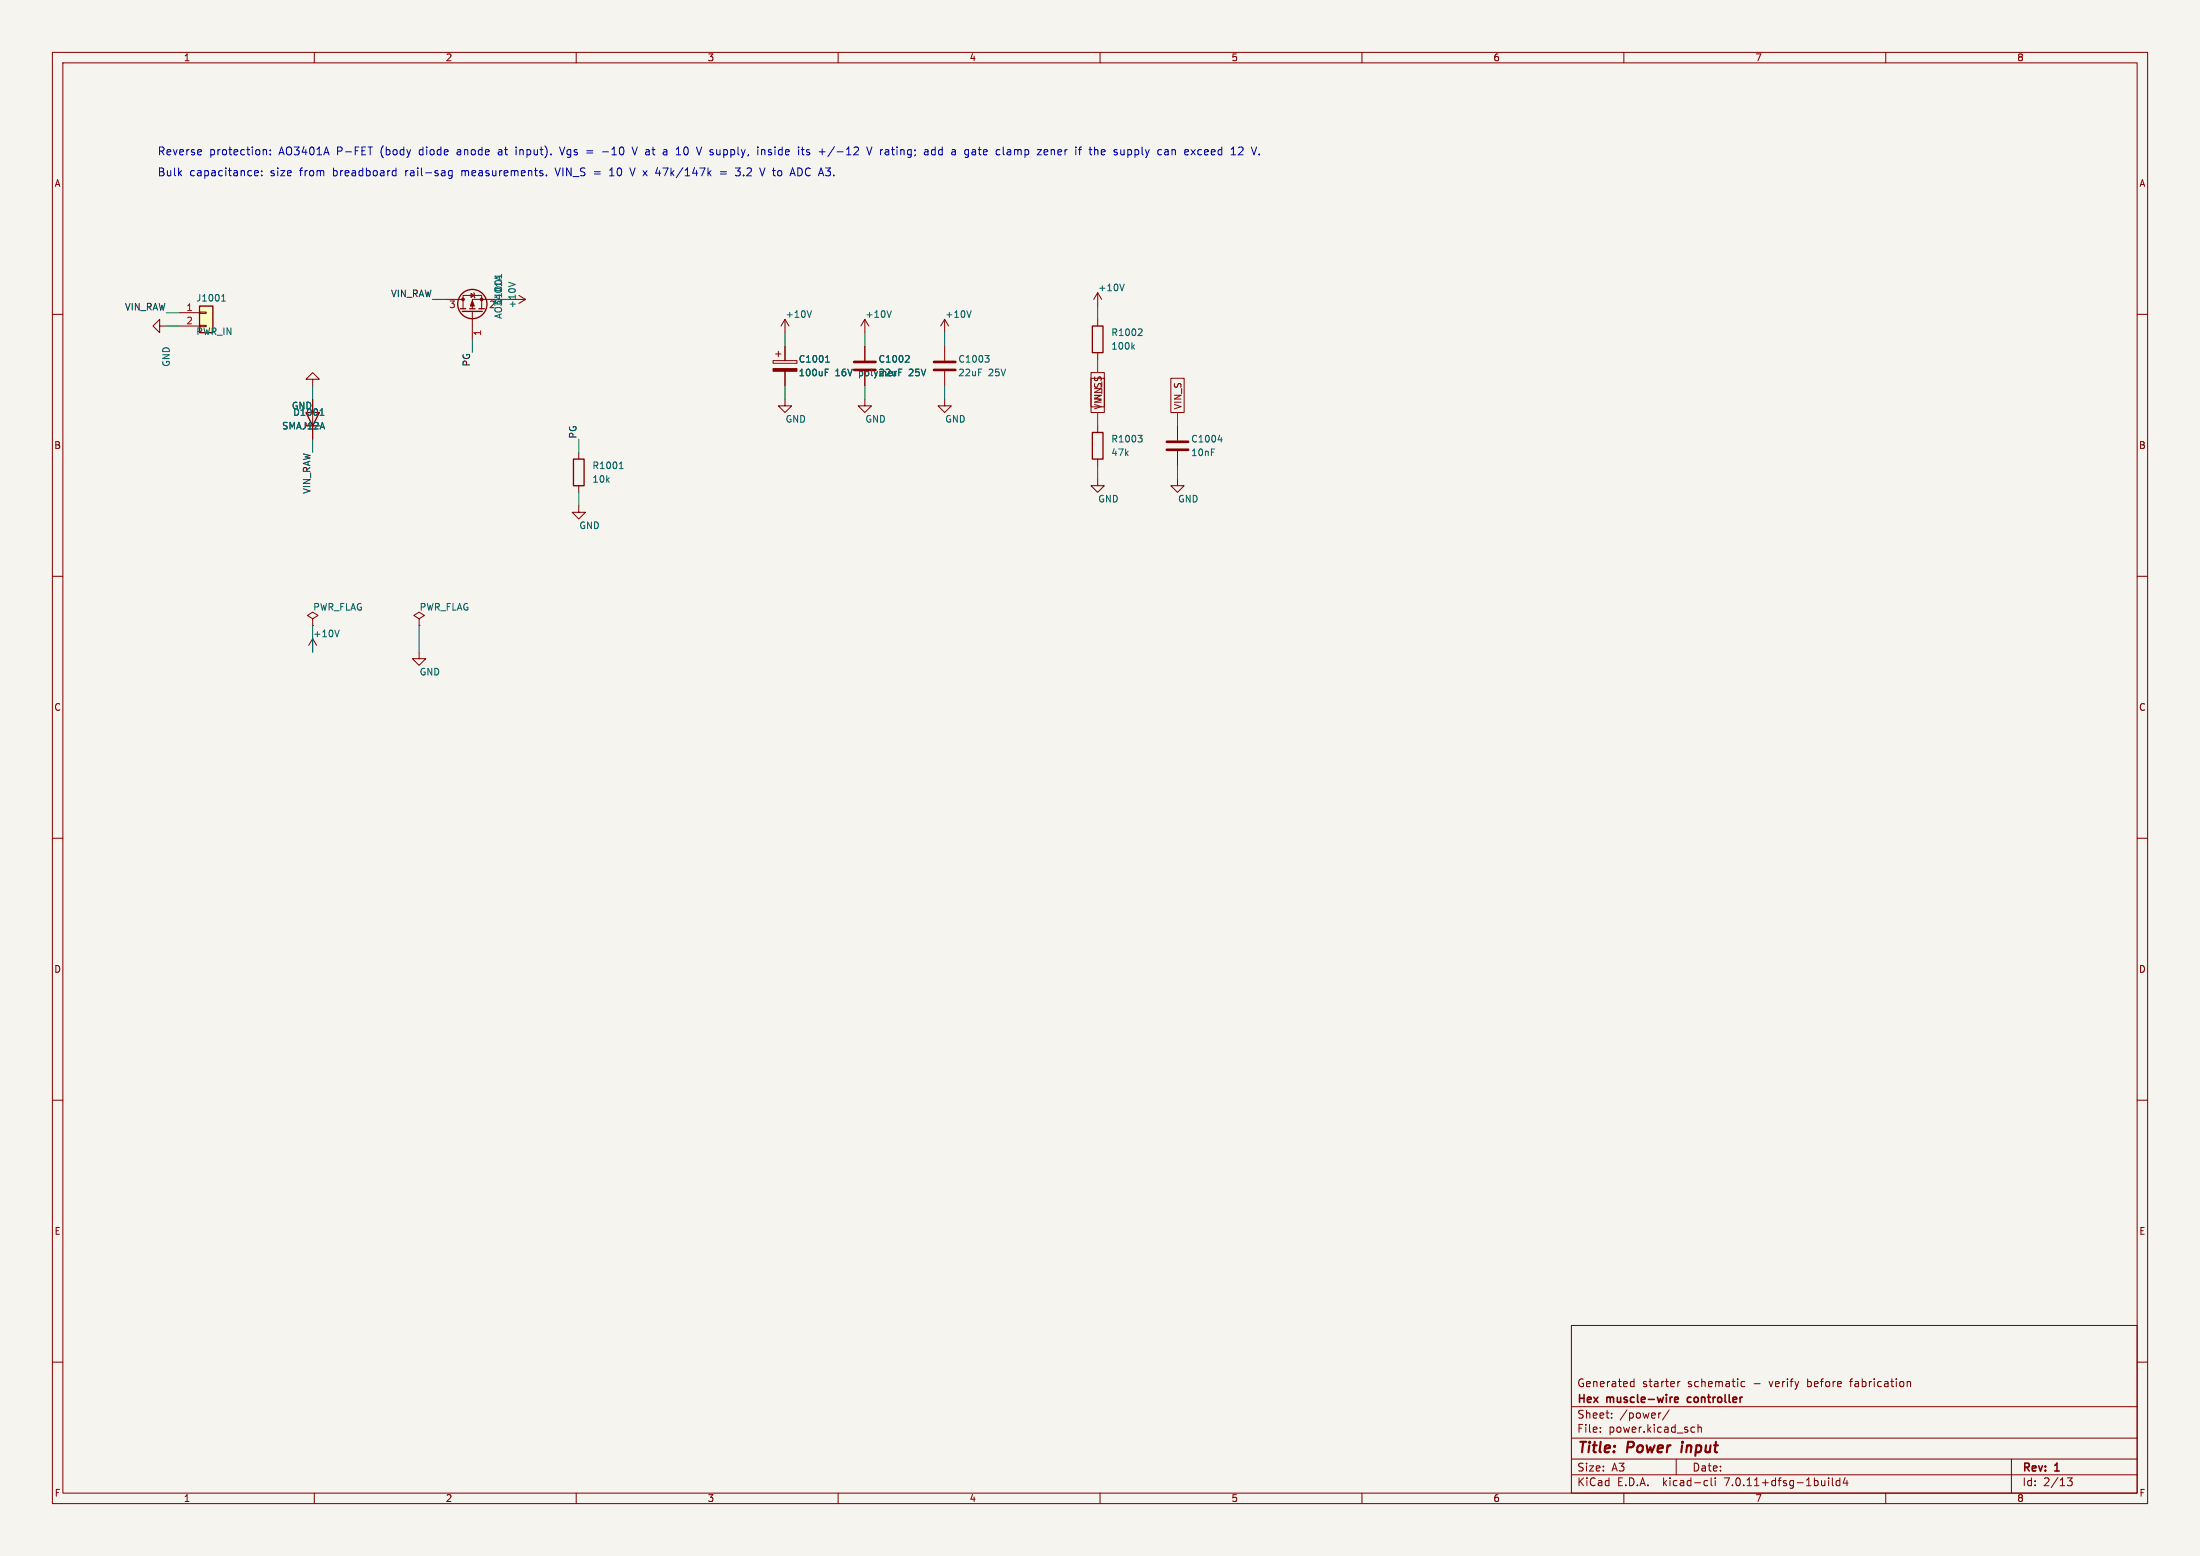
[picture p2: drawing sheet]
<svg xmlns="http://www.w3.org/2000/svg" width="420mm" height="297mm" viewBox="0 0 420 297" stroke-linecap="round" stroke-linejoin="round" font-family="sans-serif">
<path d="M0 0h420v297h-420z" fill="#f5f4ef" stroke="#f5f4ef" stroke-width=".19"/>
<g fill="none" stroke="#840000" stroke-width=".19">
<path d="M10 10h400v277h-400zM12 12h396v273h-396zM60 10v2M110 10v2M160 10v2M210 10v2M260 10v2M310 10v2M360 10v2M10 60h2M34.3 59.7h3.8M38.1 59.6h1.3v.2h-1.3z"/>
<path d="M85.1 57.2h3.3M88.4 58.9v-2.5h3.5v2.5M89.9 56l.7 .4-.7 .4zM90.2 59.4v5.4M90.4 55.9l.3 1M95.2 57.2h-5v1.7M97.8 57.2h2.5M99.1 56.4l1.2 .8M100.3 57.2l-1.2 .7M209.5 55.9v2.5M209.5 55.9l-.7 1.3M209.5 55.9l.8 1.3"/>
<path d="M408 60h2M30.5 62.2v-1.2l-1.3 1.2 1.3 1.3v-1.3h1.2M34.3 62.2h3.8M38.1 62.1h1.3v.3h-1.3zM59.7 72.4h1.3l-1.3-1.3-1.3 1.3h1.3v1.3M59.7 76.2v7.6M147.6 68.8h4.5v.5h-4.5zM148.1 67.6h1M148.6 67.1v1M149.9 76.2v1.3h1.2l-1.2 1.2-1.3-1.2h1.3M149.9 61v2.5M149.9 66v2.8"/>
<path d="M149.9 70.9v2.8M149.9 61l-.8 1.2M149.9 61l.7 1.2M165.1 76.2v1.3h1.3l-1.3 1.2-1.3-1.2h1.3M165.1 61l-.8 1.2M165.1 61v2.5M165.1 66v2.8M165.1 70.9v2.8M165.1 61l.8 1.2M180.3 76.2v1.3h1.3l-1.3 1.2-1.2-1.2h1.2M180.3 61l-.7 1.2M180.3 61v2.5"/>
<path d="M180.3 66v2.8M180.3 70.9v2.8M180.3 61l.8 1.2M208.3 71.1h2.5v6.6h-2.5zM208.3 72.2h2.5v6.5h-2.5zM209 77.2l1.2 .4-1.2 .4M209.5 61v1.2M209.5 67.3v1.3M223.5 72.2h2.6v6.5h-2.6zM110.5 96.5v1.3h1.3l-1.3 1.3-1.3-1.3h1.3M110.5 86.4v1.2M110.5 92.7v1.3"/>
<path d="M209.5 91.4v1.3h1.3l-1.3 1.3-1.2-1.3h1.2M209.5 81.3v1.3M209.5 87.6v1.3M224.8 91.4v1.3h1.3l-1.3 1.3-1.3-1.3h1.3M224.8 81.3v2.8M224.8 86.1v2.8M10 110h2M59.7 118.1l1-.6-1-.7-1 .7 1 .6v1.3M59.7 119.4h.1M80 118.1l1-.6-1-.7-1 .7 1 .6v1.3M80 119.4h.1M408 110h2"/>
<path d="M59.7 121.9l-.8 1.3M59.7 121.9v2.6M59.7 121.9l.8 1.3M80 124.5v1.2h1.3l-1.3 1.3-1.3-1.3h1.3M10 160h2M408 160h2M10 210h2M408 210h2M10 260h2M300 253h108v32h-108zM408 260h2M300 278.5h108"/>
<path d="M300 274.5h108M300 268.5h108M305.5 273.2v.2M305.5 272.5v.1M307.7 270.5v.2M307.7 269.8v.1M311.4 264.6h.5M311.4 263.8h.5M311.9 263.2v1.5M317.1 269.7l-.3 .1M318.7 269.1l-1.3 1.9M320 278.5v3"/>
<path d="M320.3 263.7v1M320.7 263.7l-.3 .1-.1 .2M323.1 272.4l.4 .1M323.5 273.3l-.4 .1M324.2 272.5l.2-.1 .3 .1 .1 .9M324.2 271.9v1.5M333.1 263.8l-.4-.1-.3 .3 .1 .6h.6M364.1 263.8l.2-.1 .4 .1v.9M364.1 263.7v1M384 278.5v6.5M60 285v2M110 285v2"/>
<path d="M160 285v2M210 285v2M260 285v2M300 281.5h108M310 285v2M325.6 282.6l.4 .1M326 283.5l-.4 .1M326.7 282.1v1.3l.2 .2M327.4 282.1v.1M327.4 282.6v1M349.1 282.1v.1M349.1 282.6v1"/>
<path d="M349.8 282.1v1.3l.2 .2M351.2 282.7l-.4-.1-.3 .3 .2 .6h.5M351.2 282.1v1.5M352.2 282l-.3 1.1h.9M352.6 282.6v1M360 285v2M394.7 282.1h.9l-.5 .6 .4 .1v.6l-.2 .2-.6-.1"/>
</g>
<path d="M321.1 275.9l-.1 1.3" fill="none" stroke="#840000" stroke-width=".4"/>
<path d="M319.7 267.2l.7-.2-.1-.2-.4-.1-.2 .2 .1 .7h.5M322.2 266.8v.7" fill="none" stroke="#840000" stroke-width=".3"/>
<g fill="none" stroke="#840000" stroke-width=".25">
<path d="M38.1 58.4h2.5v5.1h-2.5zM87.9 58.9h1M88.3 59.4h3.8M89.7 58.9h1M91.4 58.9h1.1M58.4 78.7h2.6l-1.3 2.6zM208.5 62.2h2.1v5.1h-2.1zM109.5 87.6h2v5.1h-2zM208.5 82.6h2.1v5h-2.1z"/>
<circle cx="90.2" cy="58" r="2.79"/>
</g>
<g fill="none" stroke="#006464" stroke-width=".19">
<path d="M42.3 57.5h.7M42.4 56.5l.3-.3v1.3M95.7 52.4v.7M95.7 52.7l-1.2 .4M97.1 53.9l1.3 .4M154.9 59.3l-.4 1.3M170.2 59.3l-.5 1.3M185.4 59.3l-.4 1.3M214.6 54.2l-.4 1.3M61.1 79.3h.7M61.2 78.3l.3-.3v1.3M157.6 71.1h.4"/>
<path d="M157.6 70.5h.6M157.6 69.1h.7M157.7 68.2l.3-.3v1.2M173.3 67.9l.3 .2-.1 .3-.7 .7h.8M188 67.9h.8l-.4 .4M188.6 68.3l.2 .3v.3l-.2 .2M216.2 66.2l.4 .4M216.6 65.8l-.5 .5M217.8 62.8l.2 .2v.3l-.8 .7h.8M118.2 89.4h.8M118.4 88.5l.2-.3v1.2M217.2 83.1h.8l-.4 .5"/>
<path d="M217.8 83.6l.2 .2v.3l-.2 .3M232.5 83.9h.8M233.1 83.5v.9M64.8 120.3l-.5 1.2"/>
</g>
<g fill="#840000" stroke="#840000" stroke-width=".19">
<path d="M90.2 57.4l.4 1h-.8z"/>
<path d="M147.6 70.4h4.5v.5h-4.5z"/>
<circle cx="91.9" cy="57.1" r=".25"/>
<circle cx="88.4" cy="57.1" r=".25"/>
</g>
<path d="M163.1 70.6h4M163.1 69.1h4M178.3 70.6h4.1M178.3 69.1h4.1M222.8 85.9h4M222.8 84.3h4" fill="none" stroke="#840000" stroke-width=".51"/>
<path d="M38.1 58.4h2.5v5.1h-2.5z" fill="#ffffc2" stroke="#ffffc2" stroke-width=".19"/>
<g fill="none" stroke="#0000c2" stroke-width=".19">
<path d="M38.4 28.6l.1 .3-.8 .2M48.6 33.1l.7-.2-.1-.3h-.4l-.2 .2 .1 .7h.5M50 33.4v.2M50 32.6v.2M50.2 28.7l.3-.1h.3l.1 1M51.6 29.4v.2M51.6 28.6v.2M75 33.5h.6M75 32.6h.6M75.6 32.1v1.5M86.3 32.6h-.4l-.3 .2 .1 .7h.6M86.3 32.6v1.2l-.3 .3-.3-.1"/>
<path d="M95.2 29.1v.4M98.5 28.1v.1M98.5 28.6v1M103.6 33.1v.4M104.3 33.4v.2M106 32.1l.5 1.5M106.8 28.1l.5 1.5M112 28.8h1.2M112 29.2h1.2M115 29h1.2M116.4 33.6h.8M116.4 32.5l.4-.4v1.5"/>
<path d="M120.2 32.1l.5 1.5 .5-1.5M120.7 28.1l.5 1.5 .5-1.5M125.2 33.1h.9M130.6 28.3v1M137.5 32.8h1.2M137.5 33.2h1.2M140.4 32.1h.9l-.5 .5 .4 .2 .1 .5-.3 .3h-.4M145.4 28.7l.2-.1h.4v1M145.4 28.6v1M146 32.1l-.5 1.5M152.7 32.1h-.4v1.5h.4M153 28.6h.5"/>
<path d="M153.2 28.1v1.2l.3 .3M154 29.5h.5M154.5 28.6h-.3l-.2 .2v.2l.5 .1M159.3 28l-1.3 1.9M165.5 28.1l.5 1.5 .5-1.5M178.5 28.6h-.4l-.3 .2 .2 .7h.5M178.5 28.1v1.5M184.2 30l.4 .1M184.5 28.6l-.3 .2v.5l.3 .3M186.7 28.6h.6M187 28.1v1.2l.2 .3M192.3 28.6h.6l.1 1"/>
<path d="M192.3 29.5h.7M193 28.9l-.7 .2M200.7 28.7l.4-.1 .2 .2M200.7 28.6v1M207.9 28.6h.6M208.1 28.1v1.2l.4 .3M215.7 28.6l.3 .2v.5l-.3 .3M223.7 28.7l.3-.1h.3l.1 1M230.2 28.6l-.2 .2v.5l.2 .3M230.7 28.9l-.7 .2M238.9 28.1l.5 1.5"/>
</g>
<g fill="none" stroke="#009600" stroke-width=".19">
<path d="M31.7 59.7h2.6M82.5 57.2h2.6M95.2 57.2h2.6M209.5 58.4v2.6M31.7 62.2h2.6M59.7 73.7v2.5M90.2 64.8v2.5M149.9 63.5v2.5M149.9 73.7v2.5M165.1 63.5v2.5M165.1 73.7v2.5M180.3 63.5v2.5"/>
<path d="M180.3 73.7v2.5M209.5 68.6v2.5M209.5 78.7v2.6M224.8 78.7v2.6M59.7 83.8v2.6M110.5 83.8v2.6M110.5 94v2.5M209.5 88.9v2.5M224.8 88.9v2.5M59.7 119.4v5.1M80 119.4v5.1"/>
</g>
<g font-size="2.8" fill="#840000">
<text x="301" y="277.9">Title:</text>
<text x="310.6" y="277.9">Power</text>
<text x="321.8" y="277.9">input</text>
</g>
<g font-size="2.1" fill="#0000c2">
<text x="30" y="29.8">Reverse</text>
<text x="39.9" y="29.8">protection:</text>
<text x="53.3" y="29.8">AO3401A</text>
<text x="64.5" y="29.8">P-FET</text>
<text x="72.9" y="29.8">(body</text>
<text x="80.4" y="29.8">diode</text>
<text x="87.8" y="29.8">anode</text>
<text x="95.8" y="29.8">at</text>
<text x="99.3" y="29.8">input).</text>
<text x="108" y="29.8">Vgs</text>
<text x="116.3" y="29.8">-10</text>
<text x="122.3" y="29.8">V at</text>
<text x="128.4" y="29.8">a</text>
<text x="131.1" y="29.8">10</text>
<text x="135.2" y="29.8">V supply,</text>
<text x="147" y="29.8">inside</text>
<text x="155" y="29.8">its</text>
<text x="159.1" y="29.8">+/-12</text>
<text x="168.5" y="29.8">V rating;</text>
<text x="179.7" y="29.8">add</text>
<text x="185.1" y="29.8">a</text>
<text x="187.7" y="29.8">gate</text>
<text x="193.9" y="29.8">clamp</text>
<text x="202" y="29.8">zener</text>
<text x="209.3" y="29.8">if</text>
<text x="212.2" y="29.8">the</text>
<text x="217" y="29.8">supply</text>
<text x="225.5" y="29.8">can</text>
<text x="230.8" y="29.8">exceed</text>
<text x="239.8" y="29.8">12</text>
<text x="30" y="33.7">Bulk</text>
<text x="36.2" y="33.7">capacitance:</text>
<text x="51.7" y="33.7">size</text>
<text x="57.4" y="33.7">from</text>
<text x="63.8" y="33.7">breadboard</text>
<text x="77.8" y="33.7">rail-sag</text>
<text x="88.7" y="33.7">measurements.</text>
<text x="106.8" y="33.7">VIN_S =</text>
<text x="117.4" y="33.7">10</text>
<text x="121.6" y="33.7">V x</text>
<text x="126.7" y="33.7">47k/147k</text>
<text x="139.1" y="33.7">=</text>
<text x="142.3" y="33.7">3.2</text>
<text x="147.1" y="33.7">V to</text>
<text x="153.2" y="33.7">ADC A3.</text>
</g>
<g font-size="2.1" fill="#840000">
<text x="301" y="268.2">Hex</text>
<text x="301" y="265">Generated</text>
<text x="306.8" y="268.2">muscle-wire</text>
<text x="313.5" y="265">starter</text>
<text x="322.2" y="265">schematic</text>
<text x="322.8" y="268.2">controller</text>
<text x="334.9" y="265">-</text>
<text x="338" y="265">verify</text>
<text x="345.4" y="265">before</text>
<text x="353.8" y="265">fabrication</text>
<text x="301" y="273.7">File:</text>
<text x="301" y="271">Sheet:</text>
<text x="307.1" y="273.7">power.kicad_sch</text>
<text x="309.2" y="271">/power/</text>
<text x="301" y="281.1">Size:</text>
<text x="307.6" y="281.1">A3</text>
<text x="323" y="281.1">Date:</text>
<text x="386" y="281.3">Rev:</text>
<text x="392.4" y="281.3">1</text>
<text x="301" y="283.9">KiCad</text>
<text x="308.7" y="283.9">E.D.A.</text>
<text x="317.6" y="283.9">kicad-cli</text>
<text x="329.5" y="283.9">7.0.11+dfsg-1build4</text>
<text x="386" y="283.9">Id:</text>
<text x="390.1" y="283.9">2/13</text>
</g>
<g font-size="1.8" fill="#840000">
<text x="35" y="11.9">1</text>
<text x="85" y="11.9">2</text>
<text x="135" y="11.9">3</text>
<text x="185" y="11.9">4</text>
<text x="235" y="11.9">5</text>
<text x="285" y="11.9">6</text>
<text x="335" y="11.9">7</text>
<text x="385" y="11.9">8</text>
<text x="10.3" y="35.9">A</text>
<text x="408.3" y="35.9">A</text>
<text x="210.5" y="77" transform="rotate(-90 210.5 77)">VIN_S</text>
<text x="225.7" y="78.3" transform="rotate(-90 225.7 78.3)">VIN_S</text>
<text x="10.3" y="85.9">B</text>
<text x="408.2" y="85.9">B</text>
<text x="10.3" y="135.9">C</text>
<text x="408.2" y="135.9">C</text>
<text x="10.3" y="185.9">D</text>
<text x="408.2" y="185.9">D</text>
<text x="10.3" y="235.9">E</text>
<text x="408.3" y="235.9">E</text>
<text x="10.3" y="285.9">F</text>
<text x="35" y="286.9">1</text>
<text x="85" y="286.9">2</text>
<text x="135" y="286.9">3</text>
<text x="185" y="286.9">4</text>
<text x="235" y="286.9">5</text>
<text x="285" y="286.9">6</text>
<text x="335" y="286.9">7</text>
<text x="385" y="286.9">8</text>
<text x="408.3" y="285.9">F</text>
</g>
<g font-size="1.8" fill="#0f0f0f">
<text x="23.7" y="59.3">VIN_RAW</text>
<text x="74.5" y="56.8">VIN_RAW</text>
<text x="89.8" y="70.1" transform="rotate(-90 89.8 70.1)">PG</text>
<text x="110.1" y="83.8" transform="rotate(-90 110.1 83.8)">PG</text>
<text x="59.3" y="94.4" transform="rotate(-90 59.3 94.4)">VIN_RAW</text>
</g>
<g font-size="1.8" fill="#a90000">
<text x="35.5" y="59.4">1</text>
<text x="85.7" y="59.1">3</text>
<text x="35.5" y="62">2</text>
<text x="92.2" y="64.2" transform="rotate(-90 92.2 64.2)">1</text>
</g>
<g font-size="1.8" fill="#006464">
<text x="37.4" y="57.8">J1001</text>
<text x="93.3" y="59.1">2</text>
<text x="96" y="58.4" transform="rotate(-90 96 58.4)">Q1001</text>
<text x="98.7" y="58.9" transform="rotate(-90 98.7 58.9)">+10V</text>
<text x="209.6" y="55.8">+10V</text>
<text x="37.4" y="64.2">PWR_IN</text>
<text x="96" y="61" transform="rotate(-90 96 61)">AO3401A</text>
<text x="149.9" y="60.9">+10V</text>
<text x="165.1" y="60.9">+10V</text>
<text x="180.3" y="60.9">+10V</text>
<text x="212.1" y="64.3">R1002</text>
<text x="32.6" y="70.1" transform="rotate(-90 32.6 70.1)">GND</text>
<text x="152.4" y="69.4">C1001</text>
<text x="167.6" y="69.4">C1002</text>
<text x="182.8" y="69.4">C1003</text>
<text x="212.1" y="66.9">100k</text>
<text x="152.4" y="72">100uF</text>
<text x="159.4" y="72">16V</text>
<text x="164.1" y="72">polymer</text>
<text x="167.6" y="72">22uF</text>
<text x="173.4" y="72">25V</text>
<text x="182.8" y="72">22uF</text>
<text x="188.7" y="72">25V</text>
<text x="53.8" y="82.2">SMAJ12A</text>
<text x="55.6" y="78.3">GND</text>
<text x="55.9" y="79.6">D1001</text>
<text x="149.9" y="80.9">GND</text>
<text x="165.1" y="80.9">GND</text>
<text x="180.3" y="80.9">GND</text>
<text x="113" y="89.7">R1001</text>
<text x="212.1" y="84.7">R1003</text>
<text x="212.1" y="87.3">47k</text>
<text x="227.3" y="84.7">C1004</text>
<text x="227.3" y="87.3">10nF</text>
<text x="113" y="92.3">10k</text>
<text x="110.5" y="101.2">GND</text>
<text x="209.6" y="96.1">GND</text>
<text x="224.8" y="96.1">GND</text>
<text x="59.7" y="116.7">PWR_FLAG</text>
<text x="80" y="116.7">PWR_FLAG</text>
<text x="59.7" y="121.8">+10V</text>
<text x="80" y="129.1">GND</text>
</g>
</svg>
